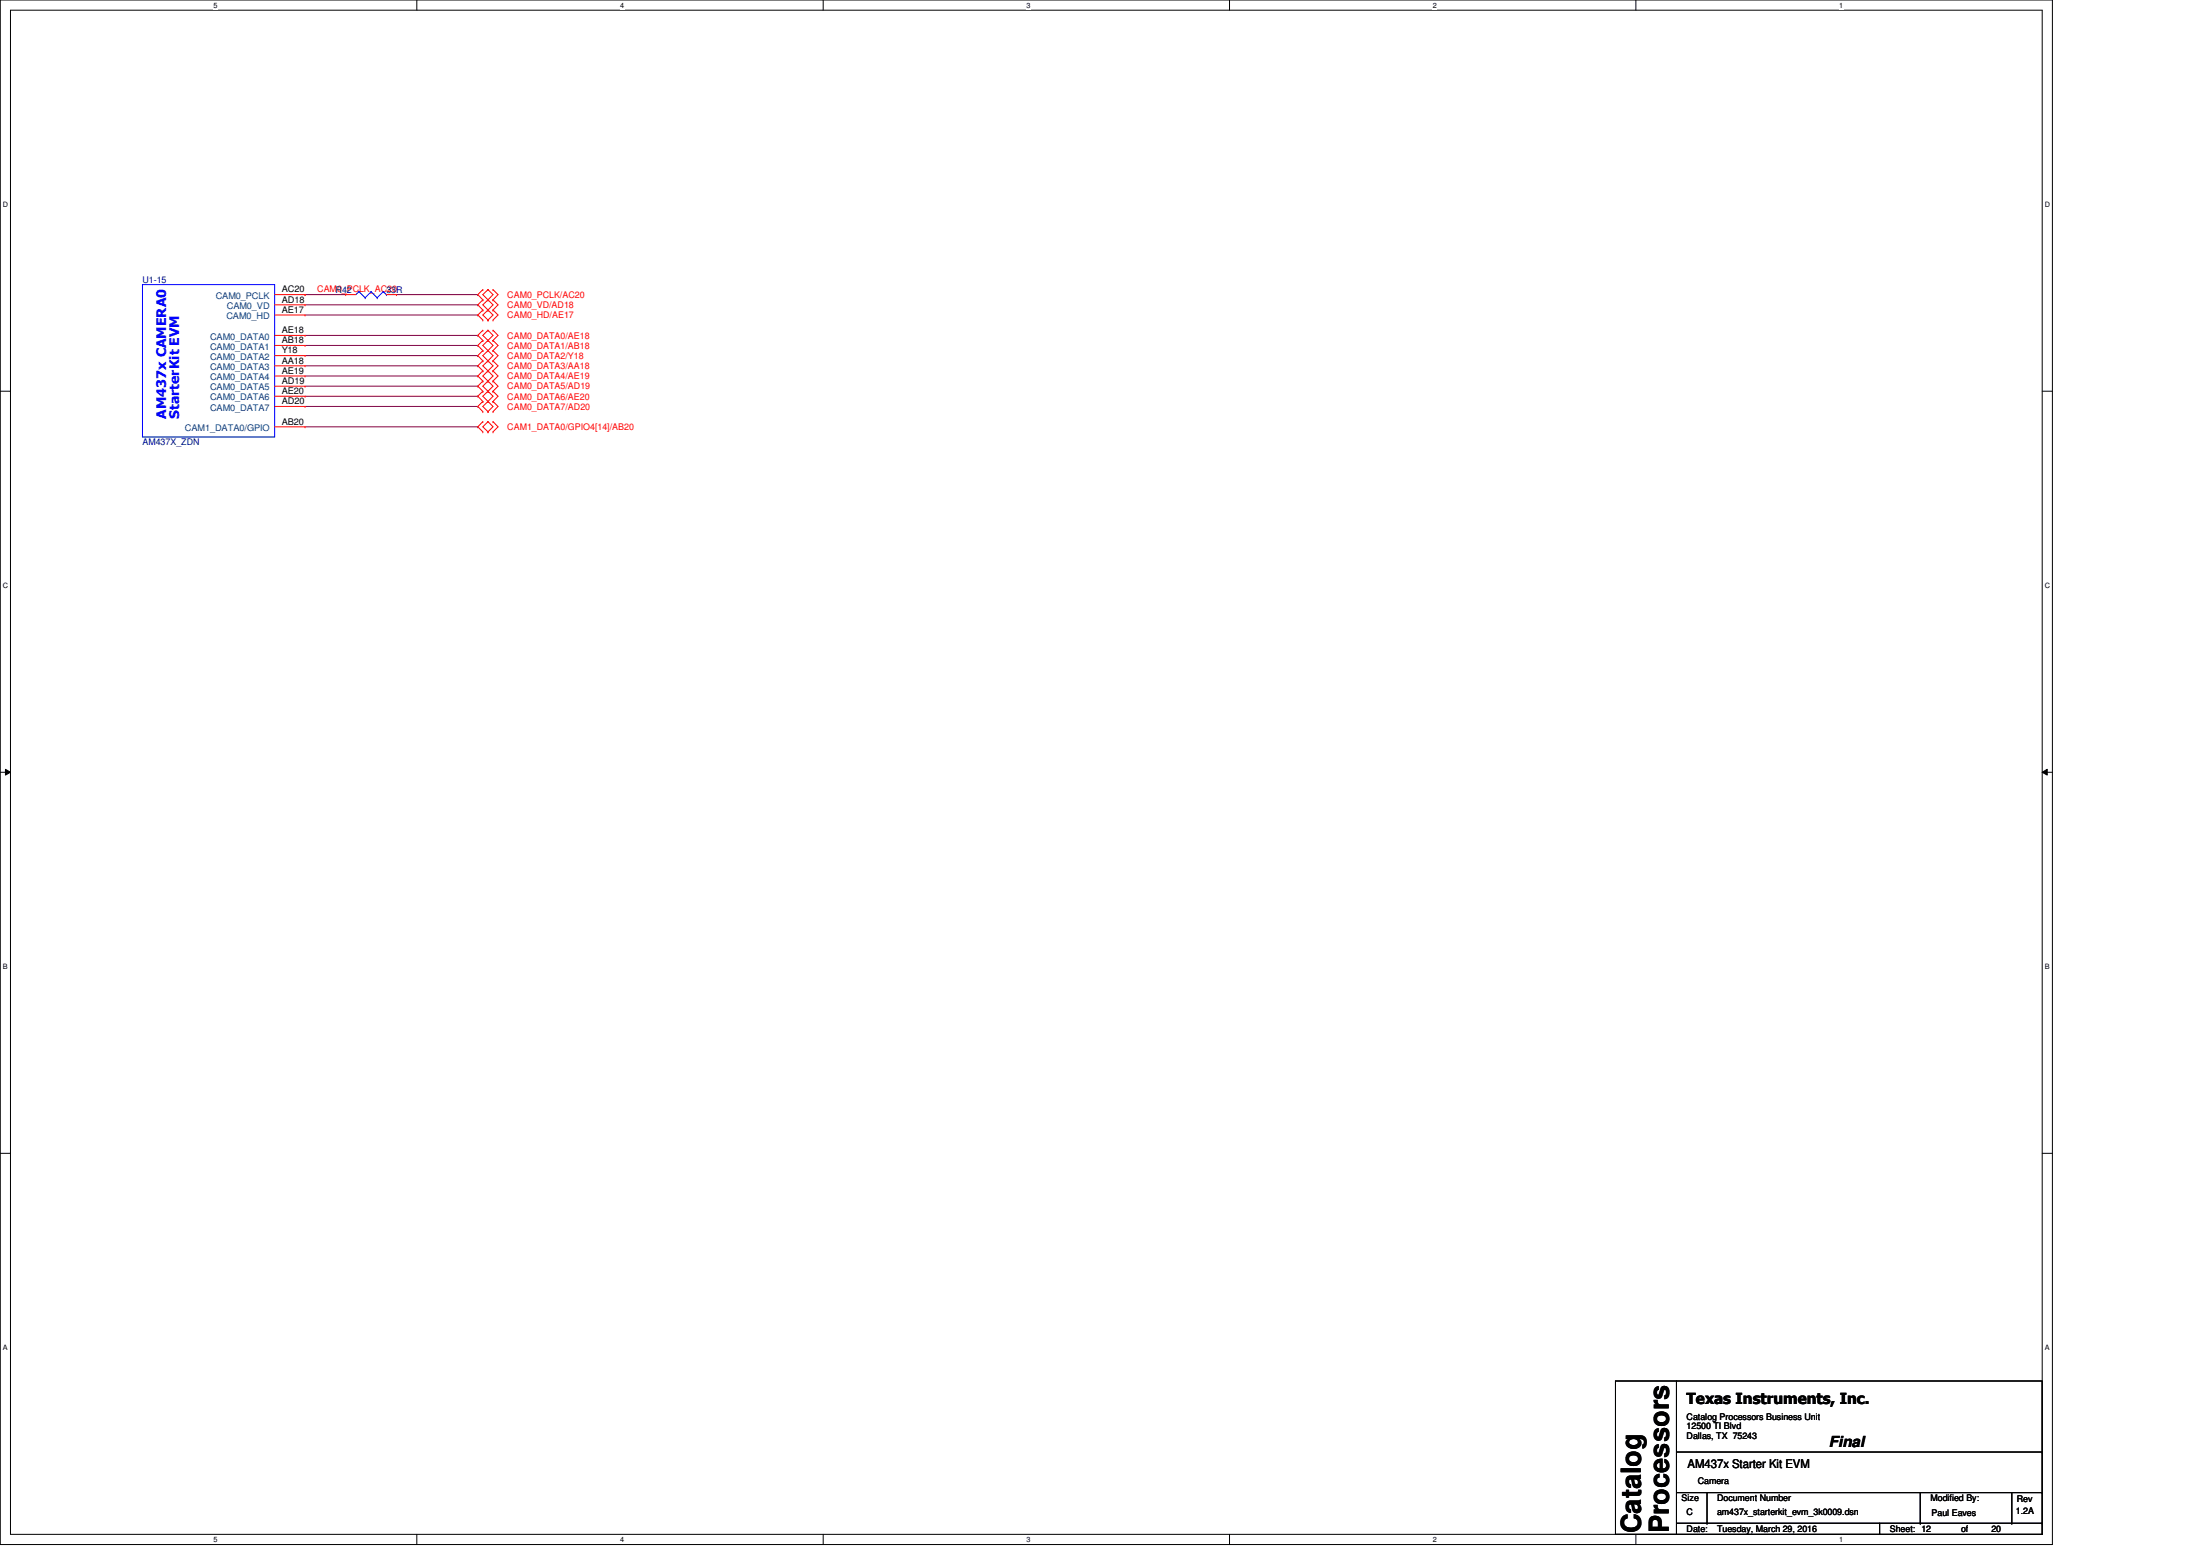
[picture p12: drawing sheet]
<svg xmlns="http://www.w3.org/2000/svg" width="297mm" height="210mm" viewBox="0 0 297 210" stroke-linecap="round" stroke-linejoin="round" font-family="sans-serif">
<path d="M0 0h277.1v208.5h-277.1zM1.4 1.4h274.3v205.7h-274.3z" fill="none" stroke="#000" stroke-width=".14"/>
<g fill="#fff">
<path d="M28.8 .1h.6v1.1h-.6z"/>
<path d="M28.8 207.3h.6v1.1h-.6z"/>
</g>
<path d="M56.3 0v1.4M56.3 207.1v1.4" fill="none" stroke="#000" stroke-width=".14"/>
<g fill="#fff">
<path d="M83.7 .1h.6v1.1h-.6z"/>
<path d="M83.7 207.3h.6v1.1h-.6z"/>
</g>
<path d="M111.1 0v1.4M111.1 207.1v1.4" fill="none" stroke="#000" stroke-width=".14"/>
<g fill="#fff">
<path d="M138.6 .1h.5v1.1h-.5z"/>
<path d="M138.6 207.3h.5v1.1h-.5z"/>
</g>
<path d="M166 0v1.4M166 207.1v1.4" fill="none" stroke="#000" stroke-width=".14"/>
<g fill="#fff">
<path d="M193.4 .1h.6v1.1h-.6z"/>
<path d="M193.4 207.3h.6v1.1h-.6z"/>
</g>
<path d="M220.9 0v1.4M220.9 207.1v1.4" fill="none" stroke="#000" stroke-width=".14"/>
<g fill="#fff">
<path d="M248.3 .1h.6v1.1h-.6z"/>
<path d="M248.3 207.3h.6v1.1h-.6z"/>
<path d="M.4 27.1h.7v1.1h-.7z"/>
<path d="M276.1 27.1h.7v1.1h-.7z"/>
<path d="M.4 78.5h.7v1.1h-.7z"/>
<path d="M276.1 78.5h.7v1.1h-.7z"/>
</g>
<path d="M0 52.8h1.4M275.7 52.8h1.4" fill="none" stroke="#000" stroke-width=".14"/>
<g fill="#fff">
<path d="M.4 130h.7v1.1h-.7z"/>
<path d="M276.1 130h.6v1.1h-.6z"/>
</g>
<path d="M0 104.2h1.4M.7 103.8l.7 .4-.7 .4zM275.7 104.2l.7-.4v.8zM275.7 104.2h1.4" fill="none" stroke="#000" stroke-width=".14"/>
<path d="M.7 103.8l.7 .4-.7 .4zM275.7 104.2l.7-.4v.8z" fill="#000"/>
<g fill="#fff">
<path d="M.4 181.4h.7v1.1h-.7z"/>
<path d="M276.1 181.4h.6v1.1h-.6z"/>
</g>
<g fill="none" stroke="#000" stroke-width=".14">
<path d="M0 155.7h1.4M275.7 155.7h1.4M218.1 186.4h57.6v20.7h-57.6zM226.4 186.4v20.6M226.4 196h49.3M275.7 196h.1M226.4 207h.1M226.4 201.5h49.3M226.4 205.6h49.3M230.5 205.6h.1M230.5 201.5v4.1M253.8 207h.1"/>
<path d="M253.8 205.6v1.4M259.3 205.6h.1M259.3 201.5v4.1M271.6 205.6h.1M271.6 201.5v4.1M275.7 201.5h.1M275.7 205.6h.1"/>
</g>
<g fill="none" stroke="#800040" stroke-width=".14">
<path d="M41.2 39.8h.1M41.2 39.8h5.5M53.5 39.8h11M64.5 39.8h.1M41.2 41.1h23.3M41.2 42.5h23.3M41.2 45.3h23.3M41.2 46.6h23.3M41.2 48h23.3M41.2 49.4h23.3M41.2 50.8h23.3M41.2 52.1h23.3"/>
<path d="M41.2 53.5h23.3M41.2 54.9h23.3M41.2 57.6h23.3M64.5 41.1h.1M64.5 42.5h.1M64.5 45.3h.1M64.5 46.6h.1M64.5 48h.1M64.5 49.4h.1M64.5 50.8h.1M64.5 52.1h.1M64.5 53.5h.1"/>
<path d="M64.5 54.9h.1M64.5 57.6h.1"/>
</g>
<g fill="none" stroke="#f00" stroke-width=".14">
<path d="M37.1 39.8h4.1M41.2 39.8h.1M46.7 39.8h.1M46.7 39.8h1.3M52.2 39.8h1.3M53.5 39.8h.1M65.2 39.1h.1M65.2 39.1l-.7 .7 .7 .7M65.9 39.1h.1M65.9 39.1l-.7 .7 1.4 1.3-.7 .7M65.9 39.1l.7 .7-.7 .7M66.6 39.1h.1"/>
<path d="M66.6 39.1l.6 .7-.6 .7M37.1 41.1h4.1M37.1 42.5h4.1M37.1 45.3h4.1M37.1 46.6h4.1M37.1 48h4.1M37.1 49.4h4.1M37.1 50.8h4.1M37.1 52.1h4.1M37.1 53.5h4.1M37.1 54.9h4.1M37.1 57.6h4.1"/>
<path d="M41.2 41.1h.1M41.2 42.5h.1M41.2 45.3h.1M41.2 46.6h.1M41.2 48h.1M41.2 49.4h.1M41.2 50.8h.1M41.2 52.1h.1M41.2 53.5h.1M41.2 54.9h.1M41.2 57.6h.1M65.2 40.5h.1"/>
<path d="M65.2 41.8h.1M65.2 43.2h.1M65.2 44.6h.1M65.2 46h.1M65.2 47.3h.1M65.2 48.7h.1M65.2 50.1h.1M65.2 51.4h.1M65.2 52.8h.1M65.2 54.2h.1M65.2 55.6h.1M65.2 56.9h.1"/>
<path d="M65.2 58.3h.1M65.2 40.5l-.7 .6 .7 .7M65.2 41.8l-.7 .7 .7 .7M65.2 44.6l-.7 .7 .7 .7M65.2 47.3l-.7 .7 .7 .7M65.2 46l-.7 .6 .7 .7M65.2 48.7l-.7 .7 .7 .7M65.2 50.1l-.7 .7 .7 .6M65.2 52.8l-.7 .7 .7 .7M65.2 51.4l-.7 .7 .7 .7M65.2 54.2l-.7 .7 .7 .7M65.2 56.9l-.7 .7 .7 .7"/>
<path d="M65.9 40.5h.1M65.9 41.8h.1M65.9 43.2h.1M65.9 46h.1M65.9 44.6h.1M65.9 47.3h.1M65.9 48.7h.1M65.9 50.1h.1M65.9 51.4h.1M65.9 52.8h.1M65.9 54.2h.1M65.9 55.6h.1"/>
<path d="M65.9 58.3h.1M65.9 56.9h.1M65.9 40.5l-.7 .6 .7 .7M65.9 41.8l-.7 .7 .7 .7M65.9 41.8l.7 .7-.7 .7M65.9 44.6l-.7 .7 .7 .7M65.9 44.6l.7 .7-.7 .7M65.9 46l-.7 .6 .7 .7M65.9 46l.7 .6-.7 .7M65.9 47.3l-.7 .7 1.4 1.4-1.4 1.4 .7 .6M65.9 47.3l.7 .7-.7 .7M65.9 48.7l-.7 .7 .7 .7"/>
<path d="M65.9 50.1l.7 .7-1.4 1.3 .7 .7M65.9 51.4l.7 .7-.7 .7M65.9 52.8l-.7 .7 1.4 1.4-.7 .7M65.9 52.8l.7 .7-.7 .7M65.9 54.2l-.7 .7 .7 .7M65.9 56.9l-.7 .7 .7 .7M65.9 56.9l.7 .7-.7 .7M66.6 40.5h.1M66.6 41.8h.1M66.6 43.2h.1M66.6 44.6h.1M66.6 46h.1"/>
<path d="M66.6 47.3h.1M66.6 48.7h.1M66.6 50.1h.1M66.6 51.4h.1M66.6 52.8h.1M66.6 54.2h.1M66.6 55.6h.1M66.6 56.9h.1M66.6 58.3h.1M66.6 40.5l.6 .6-.6 .7M66.6 41.8l.6 .7-.6 .7M66.6 47.3l.6 .7-.6 .7"/>
<path d="M66.6 44.6l.6 .7-.6 .7M66.6 46l.6 .6-.6 .7M66.6 48.7l.6 .7-.6 .7M66.6 52.8l.6 .7-.6 .7M66.6 50.1l.6 .7-.6 .6M66.6 54.2l.6 .7-.6 .7M66.6 51.4l.6 .7-.6 .7M66.6 56.9l.6 .7-.6 .7"/>
</g>
<g fill="none" stroke="#00f" stroke-width=".14">
<path d="M19.2 38.4h17.9v20.6h-17.9zM48.5 39.4h.1M48.5 39.4l.8 .8M48.5 39.4l-.5 .4M50.1 39.4h.1M50.1 39.4l-.8 .8M50.1 39.4l.8 .8M51.7 39.4h.1M51.7 39.4l-.8 .8M51.7 39.4l.5 .4M52.2 39.8h.1M49.3 40.2h.1"/>
<path d="M50.9 40.2h.1"/>
</g>
<g font-size="3.7">
<text x="221.5" y="207" transform="rotate(-90 221.5 207)">Catalog</text>
<text x="225.3" y="207" transform="rotate(-90 225.3 207)">Processors</text>
</g>
<g font-size="2.1">
<text x="227.7" y="189.5">Texas Instruments, Inc.</text>
<text x="246.9" y="195.3">Final</text>
</g>
<g font-size="1.8" fill="#00f">
<text x="22.4" y="56.5" transform="rotate(-90 22.4 56.5)">AM437x CAMERA0</text>
<text x="24.2" y="56.5" transform="rotate(-90 24.2 56.5)">StarterKit EVM</text>
</g>
<text font-size="1.6" x="227.9" y="198.2">AM437x Starter Kit EVM</text>
<g font-size="1.2" fill="#000080">
<text x="19.2" y="38.2">U1-15</text>
<text x="45.3" y="39.5">R42</text>
<text x="52.2" y="39.5">33R</text>
<text x="19.2" y="60.1">AM437X_ZDN</text>
</g>
<g font-size="1.2" fill="#004080">
<text x="29.1" y="40.3">CAM0_PCLK</text>
<text x="30.6" y="41.7">CAM0_VD</text>
<text x="28.4" y="45.8">CAM0_DATA0</text>
<text x="28.4" y="47.2">CAM0_DATA1</text>
<text x="30.6" y="43.1">CAM0_HD</text>
<text x="28.4" y="48.6">CAM0_DATA2</text>
<text x="28.4" y="50">CAM0_DATA3</text>
<text x="28.4" y="51.3">CAM0_DATA4</text>
<text x="28.4" y="52.7">CAM0_DATA5</text>
<text x="25" y="58.2">CAM1_DATA0/GPIO</text>
<text x="28.4" y="54.1">CAM0_DATA6</text>
<text x="28.4" y="55.4">CAM0_DATA7</text>
</g>
<g font-size="1.2">
<text x="38" y="39.5">AC20</text>
<text x="38" y="40.9">AD18</text>
<text x="38" y="42.2">AE17</text>
<text x="38" y="45">AE18</text>
<text x="38" y="46.3">AB18</text>
<text x="38" y="47.7">Y18</text>
<text x="38" y="49.1">AA18</text>
<text x="38" y="50.5">AE19</text>
<text x="38" y="51.8">AD19</text>
<text x="38" y="53.2">AE20</text>
<text x="38" y="54.6">AD20</text>
<text x="38" y="57.3">AB20</text>
<text x="227.7" y="191.6">Catalog Processors Business Unit</text>
<text x="227.7" y="192.9">12500 TI Blvd</text>
<text x="227.7" y="194.2">Dallas, TX 75243</text>
<text x="227.1" y="202.6">Size</text>
<text x="229.2" y="200.3">Camera</text>
<text x="231.8" y="202.6">Document Number</text>
<text x="260.6" y="202.6">Modified By:</text>
<text x="272.3" y="202.8">Rev</text>
<text x="227.7" y="206.7">Date:</text>
<text x="227.7" y="204.5">C</text>
<text x="231.8" y="206.9">Tuesday, March 29, 2016</text>
<text x="231.8" y="204.5">am437x_starterkit_evm_3k0009.dsn</text>
<text x="255.2" y="206.7">Sheet: 12</text>
<text x="260.8" y="204.7">Paul Eaves</text>
<text x="264.8" y="206.7">of</text>
<text x="268.9" y="206.9">20</text>
<text x="272.2" y="204.4">1.2A</text>
</g>
<g font-size="1.2" fill="#f00">
<text x="42.8" y="39.4">CAM0_PCLK_AC20</text>
<text x="68.5" y="40.2">CAM0_PCLK/AC20</text>
<text x="68.5" y="41.6">CAM0_VD/AD18</text>
<text x="68.5" y="43">CAM0_HD/AE17</text>
<text x="68.5" y="45.7">CAM0_DATA0/AE18</text>
<text x="68.5" y="47.1">CAM0_DATA1/AB18</text>
<text x="68.5" y="48.5">CAM0_DATA2/Y18</text>
<text x="68.5" y="49.8">CAM0_DATA3/AA18</text>
<text x="68.5" y="51.2">CAM0_DATA4/AE19</text>
<text x="68.5" y="52.6">CAM0_DATA5/AD19</text>
<text x="68.5" y="53.9">CAM0_DATA6/AE20</text>
<text x="68.5" y="55.3">CAM0_DATA7/AD20</text>
<text x="68.5" y="58">CAM1_DATA0/GPIO4[14]/AB20</text>
</g>
<g font-size="1">
<text x="28.8" y="1">5</text>
<text x="83.7" y="1">4</text>
<text x="138.6" y="1">3</text>
<text x="193.4" y="1">2</text>
<text x="248.3" y="1">1</text>
<text x=".4" y="28">D</text>
<text x="276.1" y="28">D</text>
<text x=".4" y="79.4">C</text>
<text x="276.1" y="79.4">C</text>
<text x=".4" y="130.9">B</text>
<text x="276.1" y="130.9">B</text>
<text x=".4" y="182.3">A</text>
<text x="276.1" y="182.3">A</text>
<text x="28.8" y="208.2">5</text>
<text x="83.7" y="208.2">4</text>
<text x="138.6" y="208.2">3</text>
<text x="193.4" y="208.2">2</text>
<text x="248.3" y="208.2">1</text>
</g>
</svg>
